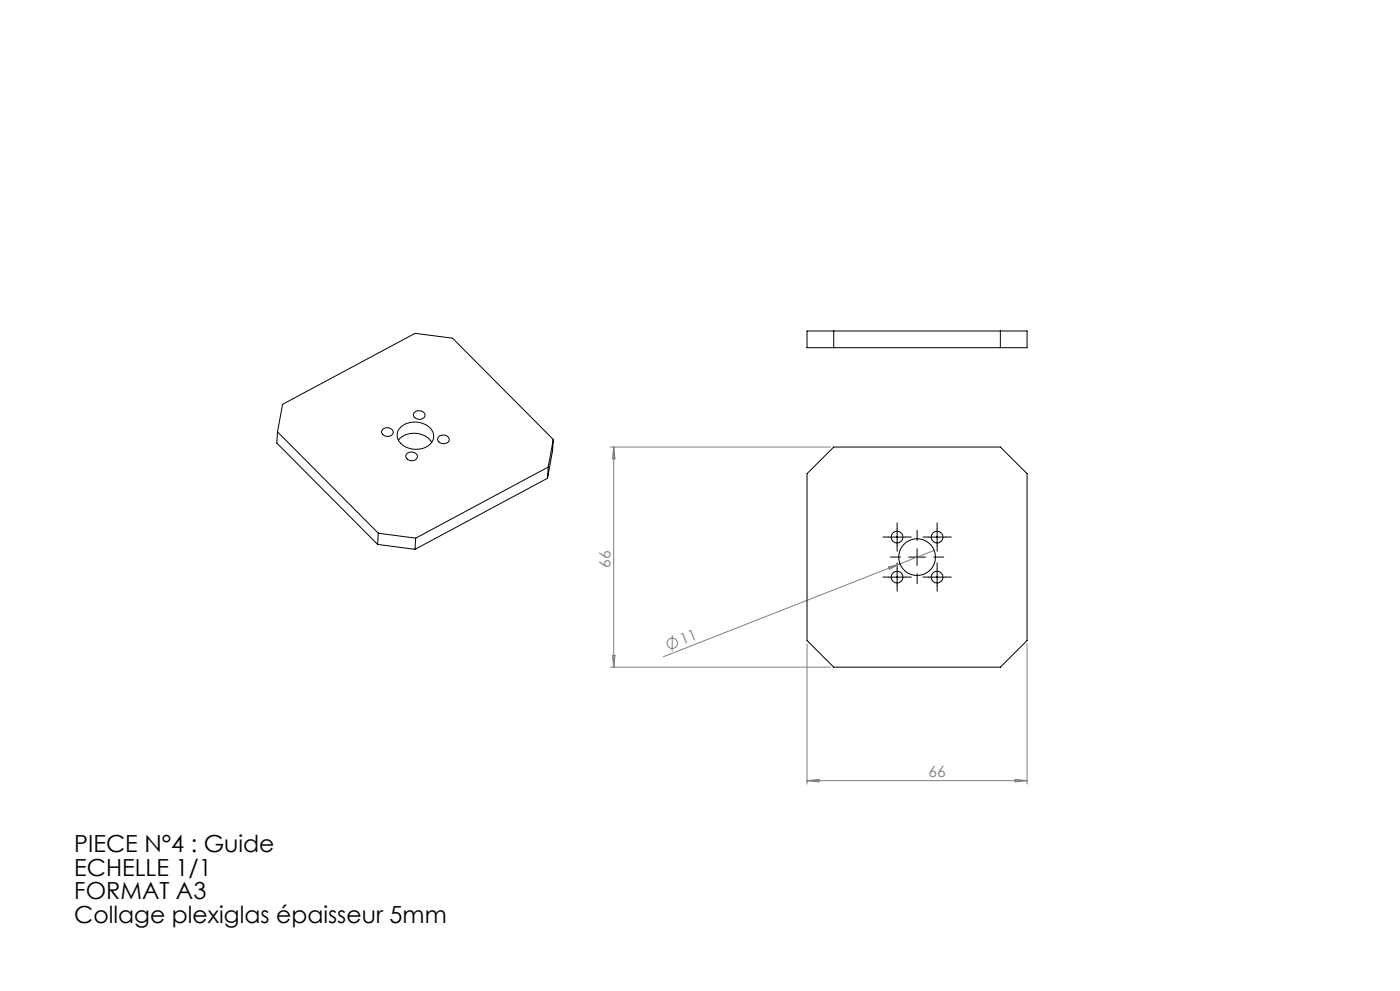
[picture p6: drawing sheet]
<svg xmlns="http://www.w3.org/2000/svg" width="420mm" height="297mm" viewBox="0 0 420 297" stroke-linecap="round" stroke-linejoin="round" font-family="sans-serif">
<g fill="none" stroke="#808080" stroke-width=".3">
<path d="M183.1 134h66M184.1 134v66M184.1 134l.4 3.5h-.8zM266.6 169.9l3.4-.9-3.2 1.6zM270 169l-71 27.8M280.2 165l-10.2 4M183.1 200h66M183.7 196.4h.8l-.4 3.6zM201.7 190.4l-.1 4.8M242.1 193v42M308.1 193v42M242.1 234h66"/>
<path d="M242.1 234l3.6-.4v.7zM304.6 233.6l3.5 .4-3.5 .3z"/>
<circle cx="201.7" cy="192.8" r="1.56"/>
</g>
<g fill="none" stroke="#000" stroke-width=".3" stroke-dasharray="30.5 1.3 1.3 1.3">
<path d="M269.1 158.4v-1.7M281.1 158.4v-1.7M266.6 172.9h-1.7M266.6 160.9h-1.7M269.1 170.4v-1.7M269.1 175.4v1.8M269.1 163.4v1.8M270.1 166.9h-3M271.6 172.9h1.8M271.6 160.9h1.8M275.1 161.9v-3M275.1 171.9v3"/>
<path d="M278.6 172.9h-1.7M278.6 160.9h-1.7M280.1 166.9h3M281.1 170.4v-1.7M281.1 175.4v1.8M281.1 163.4v1.8M283.6 172.9h1.8M283.6 160.9h1.8"/>
</g>
<g fill="none" stroke="#000" stroke-width=".3">
<path d="M242.1 99.2h66v5h-66zM250.1 99.2v5M300.1 99.2v5M83.3 129.4l30.2 30.4M83.3 129.4l1.5-8.2 39.7-21.3 11.2 1.4 30.3 30.4M83.3 129.4l-.3 3.4 30.3 30.4M114.9 128.6a1.88 1.88 0 0 1 3.1 1.1 1.84 1.84 0 0 1-1.9 1.1 1.84 1.84 0 0 1-1.6-1.5zM119.5 131.9a6.4 6.4 0 0 1 10 .7M120.3 128a6.4 6.4 0 0 1 9.5 1.4 3.8 3.8 0 0 1-3.2 5 6.1 6.1 0 0 1-7.4-3.1 3.2 3.2 0 0 1 1.1-3.3zM122.2 135.9a1.74 1.74 0 0 1 1.9-.4 1.74 1.74 0 0 1 1 1.8 1.86 1.86 0 0 1-1.9 .8 1.86 1.86 0 0 1-1.5-1.5zM124.2 123.7a1.88 1.88 0 0 1 2-.6 1.88 1.88 0 0 1 1.3 1.5 1.82 1.82 0 0 1-1.9 1.1 1.82 1.82 0 0 1-1.6-1.6zM131.7 130.8a1.74 1.74 0 0 1 2-.4 1.74 1.74 0 0 1 1 1.7 1.86 1.86 0 0 1-1.9 .9 1.86 1.86 0 0 1-1.5-1.6z"/>
<path d="M164.5 140l-39.8 21.3M164.5 140l-.2 3.3M166 131.7l-1.5 8.3M166 131.7l-.2 3.4-1.5 8.2M113.5 159.8l11.2 1.5M113.5 159.8l-.2 3.4M164.3 143.3l-39.8 21.3M242.1 142l8-8h50l8 8v50l-8 8h-50l-8-8zM269.1 158.5v5M281.1 158.5v5M113.3 163.2l11.2 1.4M124.7 161.3l-.2 3.3"/>
<path d="M266.6 173h5M266.6 161h5M269.1 170.5v5M272.6 167h5M275.1 164.5v5M278.6 173h5M278.6 161h5M281.1 170.5v5"/>
<circle cx="269.1" cy="161" r="1.77"/>
<circle cx="269.1" cy="173" r="1.76"/>
<circle cx="275.1" cy="167" r="5.5"/>
<circle cx="281.1" cy="161" r="1.76"/>
<circle cx="281.1" cy="173" r="1.75"/>
</g>
<g font-size="7.1">
<text x="22.3" y="255.4">PIECE N°4 : Guide</text>
<text x="22.3" y="262.5">ECHELLE 1/1</text>
<text x="22.3" y="269.6">FORMAT A3</text>
<text x="22.3" y="276.6">Collage plexiglas épaisseur 5mm</text>
</g>
<g font-size="4.7" fill="#808080">
<text x="183.1" y="170.1" transform="rotate(-90 183.1 170.1)">66</text>
<text x="204.7" y="193.4" transform="rotate(-21 204.7 193.4)">11</text>
<text x="278.6" y="232.9">66</text>
</g>
</svg>
